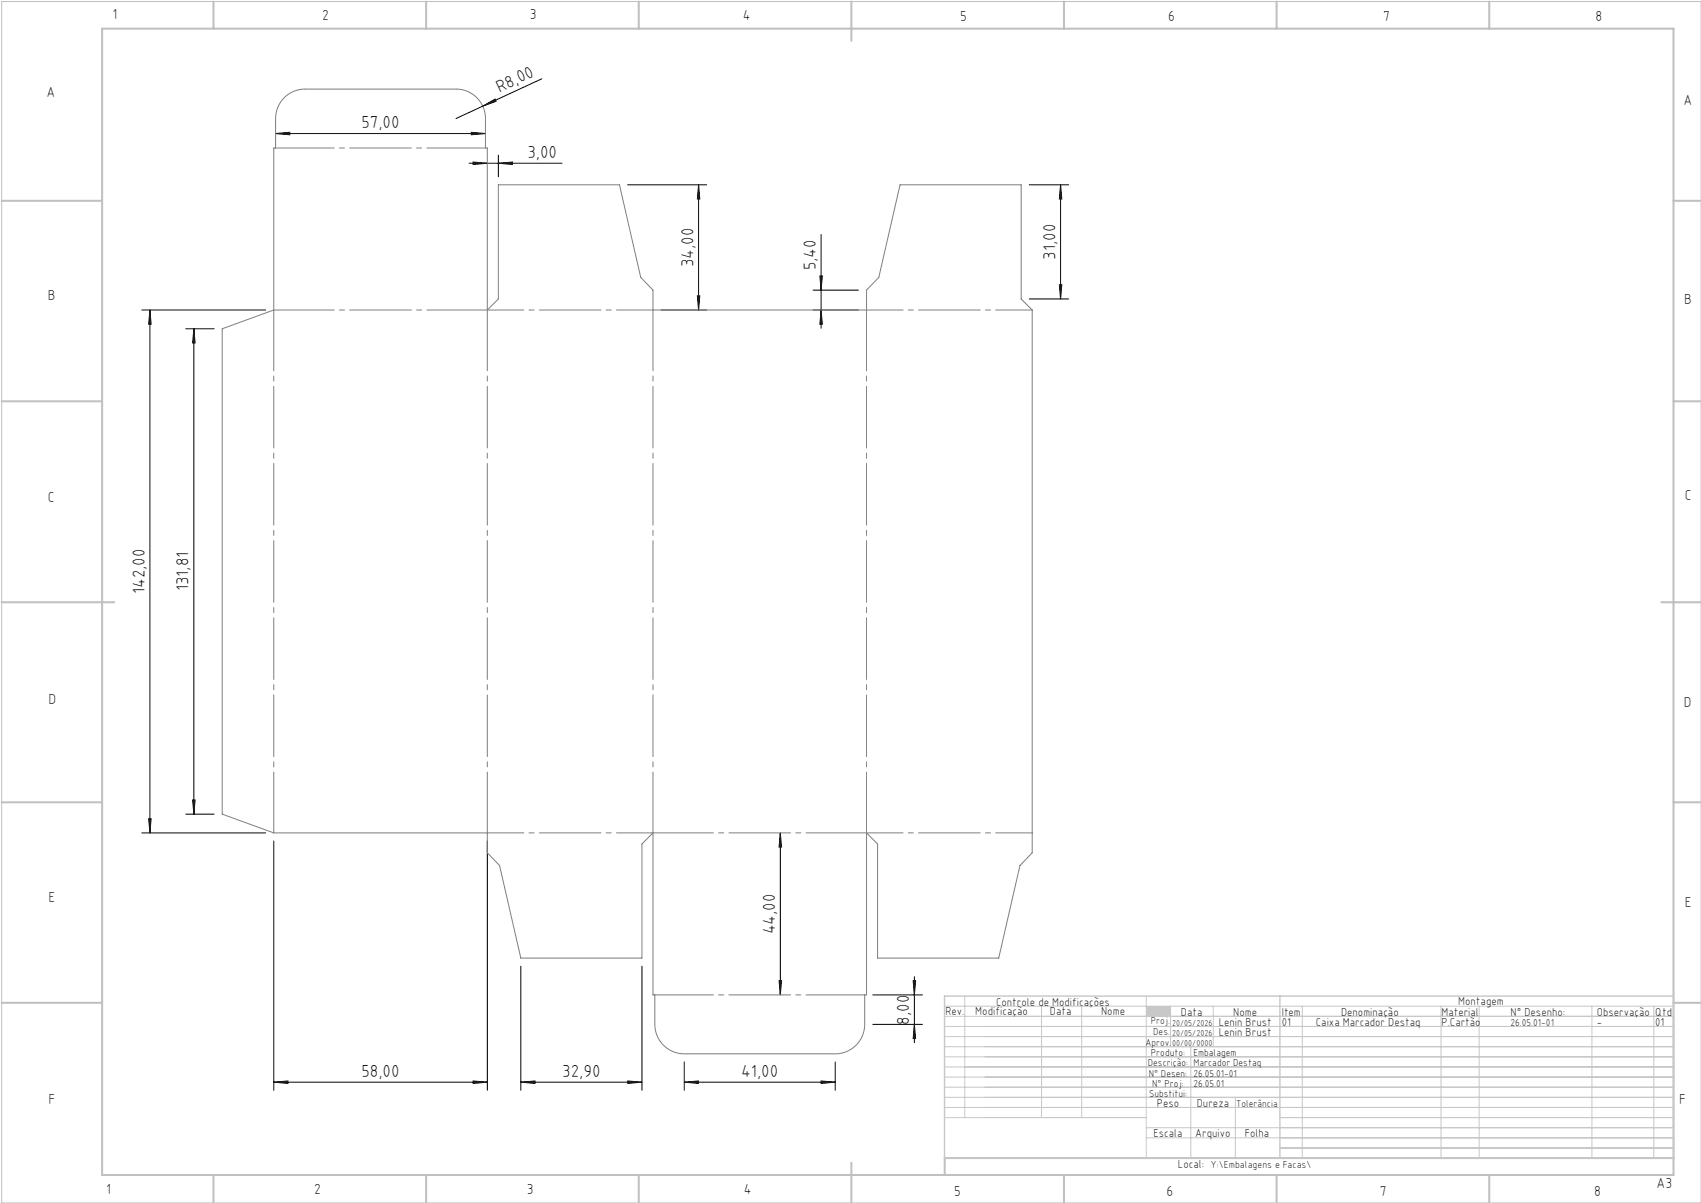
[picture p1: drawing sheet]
<svg xmlns="http://www.w3.org/2000/svg" width="420mm" height="297mm" viewBox="0 0 420 297" stroke-linecap="round" stroke-linejoin="round" font-family="sans-serif">
<path d="M.4 .4h419.6v296.6h-419.6z" fill="none" stroke="#c0c0c0" stroke-width=".25"/>
<g fill="none" stroke="#c0c0c0" stroke-width=".5">
<path d="M25.2 7.1h388v283h-388zM52.7 .4v6.7M105.2 .4v6.7M157.7 .4v6.7M210.2 .4v9.7M262.7 .4v6.7M315.2 .4v6.7M367.7 .4v6.7M.4 49.6h24.8M413.2 49.6h6.8M.4 99.1h24.8M413.2 99.1h6.8"/>
<path d="M.4 148.7h27.8M410.2 148.7h9.8M.4 198.1h24.8M413.2 198.1h6.8M.4 247.6h24.8M413.2 247.6h6.8M52.7 290.1v6.9M105.2 290.1v6.9M157.7 290.1v6.9M210.2 287.1v9.9M262.7 290.1v6.9M315.2 290.1v6.9"/>
<path d="M367.7 290.1v6.9M413.2 285.9h-179.9v4.2"/>
</g>
<g fill="none" stroke="#c3c8d2" stroke-width=".25">
<path d="M233.2 250.9h180M233.2 248.4h180M233.2 253.4h180M233.2 255.9h180M233.2 258.4h180M238.2 245.9v30M257.2 248.4v27.5M267.1 248.4v27.5M283 245.9v40M289 248.4v10M294 258.4v27.5M299.6 248.4v10"/>
<path d="M321.5 248.4v37.5M355.8 248.4v37.5M365.2 248.4v37.5M393.1 248.4v37.5M408.3 248.4v37.5M233.2 260.9h180M233.2 263.4h180M233.2 265.9h180M233.2 268.4h180M233.2 270.9h180M233.2 273.4h180M233.2 275.9h49.8"/>
<path d="M283 278.4h130.2M305 270.9v15M316 275.9h97.2M283 280.9h130.2M316 283.4h97.2"/>
</g>
<path d="M233.2 245.9h180v40h-180zM316 245.9v40" fill="none" stroke="#c3c8d2" stroke-width=".35"/>
<path d="M283 248.4h6v2.5h-6z" fill-rule="evenodd" fill="#c3c8d2"/>
<g fill="none" stroke="#000" stroke-width=".25">
<path d="M133.8 19.5l-21.2 9.8M68 33l3.5-.3v.6zM68 33h51.9M116.4 32.7l3.5 .3-3.5 .3zM119.2 26.2l3-1.7 .3 .5zM123 38.3v5.3M115.8 40.3h23M116.8 40l3.5 .3-3.5 .3zM123 40.3l3.5-.3v.6zM155 45.6h19.5M172.5 45.6v30.9M172.5 45.6l.3 3.5h-.6z"/>
<path d="M202.7 57.9v23.1M254.1 45.6h9.8M261.9 45.6v28.2M261.9 45.6l.3 3.5h-.6zM35 76.5h30.6M37 76.5l.3 3.5h-.6zM37 76.5v129.1M163.2 76.5h11.3M172.2 73h.6l-.3 3.5zM200.7 76.5h11.3M200.7 71.6h11.3M202.4 68.1h.6l-.3 3.5z"/>
<path d="M202.7 76.5l.3 3.5h-.6zM254.1 73.8h9.8M261.6 70.3h.6l-.3 3.5zM45.9 81.2h7M47.9 81.2v119.8M47.9 81.2l.3 3.5h-.6zM47.6 197.5h.6l-.3 3.5zM35 205.6h30.6M36.7 202.1h.6l-.3 3.5zM45.9 201h7M67.6 207.6v61.6M120.3 207.6v61.6"/>
<path d="M192.7 205.6l.3 3.5h-.6zM192.7 205.6v40M128.6 238.5v30.7M158.5 238.5v30.7M192.4 242.1h.6l-.3 3.5zM215.5 252.9h12.3M215.5 245.6h12.3M225.5 242.1h.6l-.3 3.5zM225.8 241.1v16.3M225.8 252.9l.3 3.5h-.6zM67.6 267.2l3.5-.3v.6zM67.6 267.2h52.7"/>
<path d="M116.8 266.9l3.5 .3-3.5 .3zM128.6 267.2l3.5-.3v.6zM128.6 267.2h29.9M155 266.9l3.5 .3-3.5 .3zM169 267.2l3.5-.3v.6zM169 267.2h37.2M169 262.2v7M202.7 266.9l3.5 .3-3.5 .3zM206.2 262.2v7"/>
</g>
<path d="M70.3 24l2-1.3 1.5-.5 1.1-.2h37.7a7.3 7.3 0 0 1 7.3 7.3v7.2h.4v40l2.7-2.7v-28.2h30l5.2 22.9 3 3.1v4.9h52.8v-4.9l3-3.1 5.2-22.9h29.9v28.2l2.8 2.7v134l-3.1 3.2-5.2 22.8h-29.9v-28.1l-2.7-2.8v40h-.5v7.3a7.3 7.3 0 0 1-7.3 7.3h-37.2a7.3 7.3 0 0 1-7.3-7.3v-7.3h-.5v-40l-2.7 2.8v28.1h-29.9l-5.3-22.8-3-3.2v-4.9h-52.7l-12.7-4.6v-119.8l12.7-4.7v-40h.4v-7.2l.2-1.6 .7-1.8z" fill="none" stroke="#808080" stroke-width=".25"/>
<path d="M120.3 76.5v129.1M161.2 76.5v129.1M214 76.5v129.1M67.6 205.6v-129.1" fill="none" stroke="#808080" stroke-width=".25" stroke-dasharray="15.2 1.3 1.3 1.3" stroke-dashoffset=".2"/>
<path d="M67.6 76.5h52.7M214 205.6h-52.8" fill="none" stroke="#808080" stroke-width=".25" stroke-dasharray="15.2 1.3 1.3 1.3" stroke-dashoffset=".3"/>
<path d="M120.3 76.5h40.9M214 76.5h40.9M161.2 205.6h-40.9M254.9 205.6h-40.9" fill="none" stroke="#808080" stroke-width=".25" stroke-dasharray="15.2 1.3 1.3 1.3" stroke-dashoffset="6.2"/>
<path d="M68 36.5h51.9M161.7 245.6h51.8" fill="none" stroke="#808080" stroke-width=".25" stroke-dasharray="15.2 1.3 1.3 1.3" stroke-dashoffset=".8"/>
<g fill="#000">
<path d="M119.2 26.2l3-1.7 .3 .5z"/>
<path d="M172.5 45.6l.3 3.5h-.6zM172.2 73h.6l-.3 3.5zM261.9 45.6l.3 3.5h-.6zM261.6 70.3h.6l-.3 3.5z"/>
<path d="M36.7 202.1h.6l-.3 3.5zM37 76.5l.3 3.5h-.6zM47.6 197.5h.6l-.3 3.5zM47.9 81.2l.3 3.5h-.6zM225.8 252.9l.3 3.5h-.6zM225.5 242.1h.6l-.3 3.5zM202.7 76.5l.3 3.5h-.6zM202.4 68.1h.6l-.3 3.5zM192.4 242.1h.6l-.3 3.5zM192.7 205.6l.3 3.5h-.6z"/>
<path d="M116.8 266.9l3.5 .3-3.5 .3zM67.6 267.2l3.5-.3v.6z"/>
<path d="M155 266.9l3.5 .3-3.5 .3zM128.6 267.2l3.5-.3v.6z"/>
<path d="M169 267.2l3.5-.3v.6zM202.7 266.9l3.5 .3-3.5 .3zM68 33l3.5-.3v.6zM116.4 32.7l3.5 .3-3.5 .3zM116.8 40l3.5 .3-3.5 .3zM123 40.3l3.5-.3v.6z"/>
</g>
<g font-size="4.3">
<text x="123.3" y="22.9" transform="rotate(-25 123.3 22.9)">R8,00</text>
<text x="89.2" y="31.7">57,00</text>
<text x="130.2" y="39">3,00</text>
<text x="171.2" y="66" transform="rotate(-90 171.2 66)">34,00</text>
<text x="260.6" y="64.1" transform="rotate(-90 260.6 64.1)">31,00</text>
<text x="201.5" y="66.7" transform="rotate(-90 201.5 66.7)">5,40</text>
<text x="35.7" y="146.7" transform="rotate(-90 35.7 146.7)">142,00</text>
<text x="46.6" y="146" transform="rotate(-90 46.6 146)">131,81</text>
<text x="191.4" y="230.7" transform="rotate(-90 191.4 230.7)">44,00</text>
<text x="224.5" y="252.9" transform="rotate(-90 224.5 252.9)">8,00</text>
<text x="89.2" y="265.9">58,00</text>
<text x="138.8" y="265.9">32,90</text>
<text x="183" y="265.9">41,00</text>
</g>
<g font-size="3.6">
<text x="27.8" y="4.8">1</text>
<text x="79.5" y="4.9">2</text>
<text x="130.8" y="4.8">3</text>
<text x="183.4" y="4.9">4</text>
<text x="237.1" y="5.1">5</text>
<text x="288.4" y="5.2">6</text>
<text x="341.5" y="5.1">7</text>
<text x="394" y="5.2">8</text>
<text x="11.5" y="24">A</text>
<text x="415.7" y="25.8">A</text>
<text x="11.8" y="74.1">B</text>
<text x="415.8" y="75.1">B</text>
<text x="11.8" y="124">C</text>
<text x="416" y="123.5">C</text>
<text x="12" y="173.7">D</text>
<text x="415.8" y="174.7">D</text>
<text x="12" y="222.6">E</text>
<text x="416" y="223.9">E</text>
<text x="12" y="272.6">F</text>
<text x="414.6" y="272.6">F</text>
<text x="409" y="293.3">A3</text>
<text x="26.2" y="294.8">1</text>
<text x="77.6" y="294.8">2</text>
<text x="130.1" y="294.8">3</text>
<text x="183.7" y="294.7">4</text>
<text x="235.6" y="295.2">5</text>
<text x="288" y="295.2">6</text>
<text x="340.7" y="295.2">7</text>
<text x="393.6" y="295.2">8</text>
</g>
<g font-size="2.9">
<text x="240.8" y="250.6">Modificação</text>
<text x="259.2" y="250.6">Data</text>
<text x="271.9" y="250.6">Nome</text>
<text x="290.9" y="288.4">Local:</text>
</g>
<g font-size="2.8">
<text x="233.4" y="250.6">Rev.</text>
<text x="246" y="248.4">Controle de Modificações</text>
<text x="291.6" y="250.8">Data</text>
<text x="304.5" y="250.8">Nome</text>
<text x="316.5" y="250.9">Item</text>
<text x="331.1" y="250.9">Denominação</text>
<text x="355.9" y="250.9">Material</text>
<text x="360.1" y="248.2">Montagem</text>
<text x="373" y="250.9">N° Desenho:</text>
<text x="394.3" y="250.9">Observação</text>
<text x="408.7" y="250.9">Qtd</text>
<text x="300.9" y="253.3">Lenin Brust</text>
<text x="300.9" y="255.8">Lenin Brust</text>
<text x="316.5" y="253.3">01</text>
<text x="324.9" y="253.3">Caixa Marcador Destaq</text>
<text x="355.9" y="253.3">P.Cartão</text>
<text x="394.3" y="253.3">-</text>
<text x="408.7" y="253.3">01</text>
<text x="285.6" y="273.3">Peso</text>
<text x="295.5" y="273.3">Dureza</text>
<text x="284.8" y="280.8">Escala</text>
<text x="295.1" y="280.8">Arquivo</text>
<text x="307.3" y="280.8">Folha</text>
</g>
<g font-size="2.5">
<text x="284.1" y="252.9">Proj.</text>
<text x="284.8" y="255.5">Des.</text>
<text x="373" y="253.3">26.05.01-01</text>
<text x="282.8" y="258.3">Aprov.</text>
<text x="283.4" y="263.3">Descrição:</text>
<text x="284.2" y="260.7">Produto:</text>
<text x="294.7" y="260.7">Embalagem</text>
<text x="294.7" y="263.3">Marcador Destaq</text>
<text x="283.7" y="265.9">N° Desen:</text>
<text x="284.5" y="268.3">N° Proj:</text>
<text x="294.7" y="265.9">26.05.01-01</text>
<text x="294.7" y="268.3">26.05.01</text>
<text x="283.7" y="270.9">Substitui:</text>
<text x="305.2" y="273.3">Tolerância</text>
<text x="298.9" y="288.4">Y:\Embalagens e Facas\</text>
</g>
<g font-size="2.1">
<text x="289.4" y="253.3">20/05/2026</text>
<text x="289.4" y="255.8">20/05/2026</text>
<text x="289.4" y="258.3">00/00/0000</text>
</g>
</svg>
